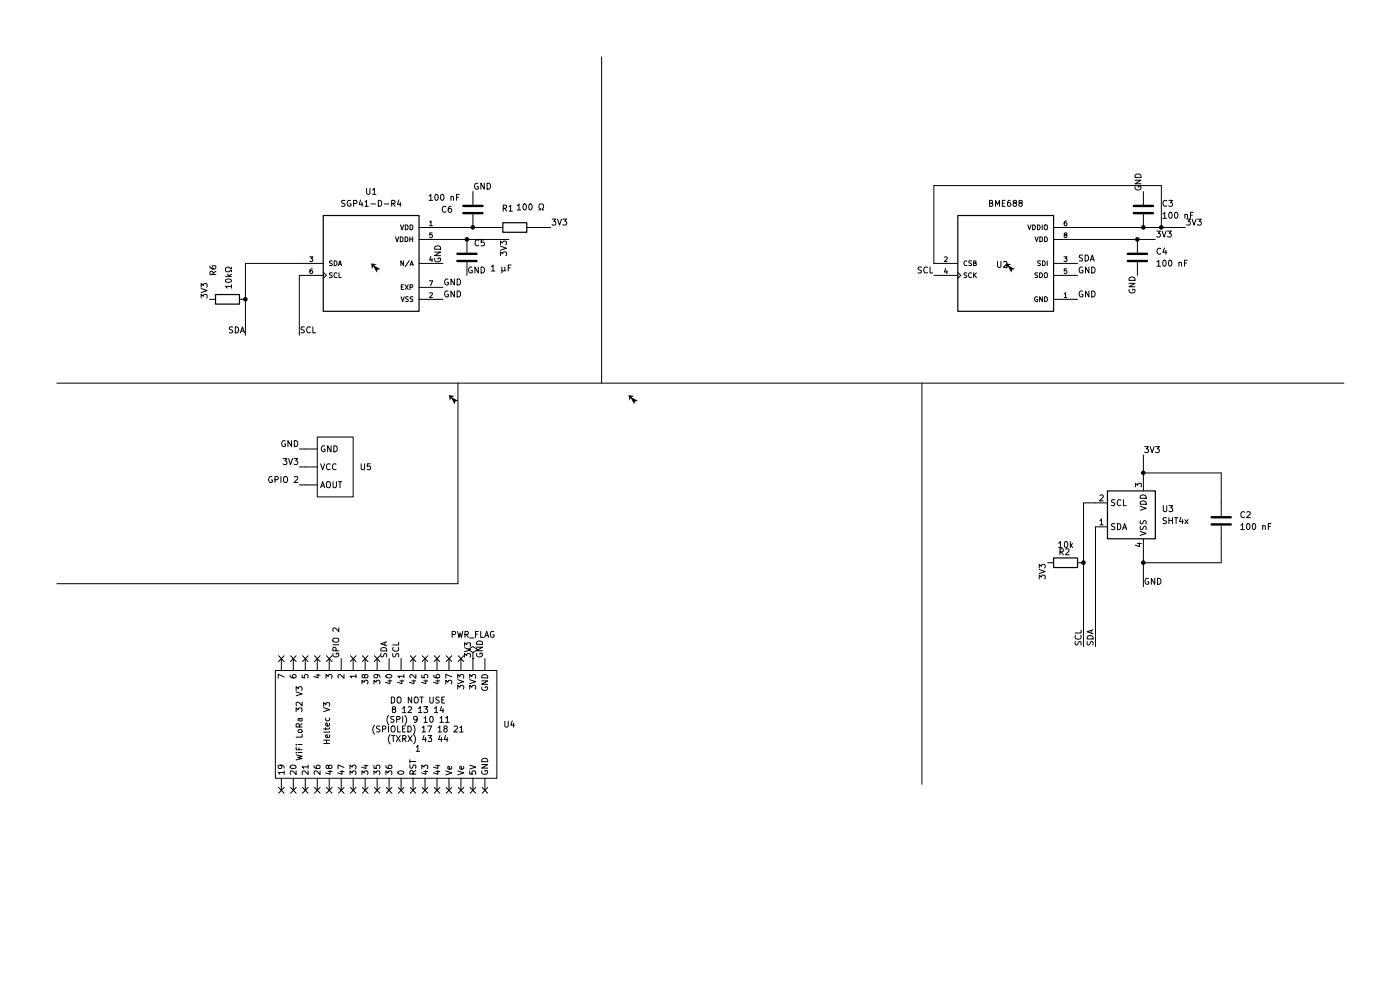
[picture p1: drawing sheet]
(kicad_sch
 (version 20260306)
 (generator "eeschema")
 (generator_version "10.0")
 (paper "A4")
 (title_block
  (title "CropSentry Wiring Diagram")
  (date "2026-09-03")
  (rev "V1"))
 (lib_symbols
  (symbol "BME688:BME688"
   (pin_names
    (offset 1.016)) (exclude_from_sim no) (in_bom yes) (on_board yes)
   (in_pos_files yes)
   (duplicate_pin_numbers_are_jumpers no)
   (property "Reference" "U" (at -10.16 10.668 0) (show_name no) (do_not_autoplace no) (effects (font (size 1.27 1.27)) (justify left bottom)))
   (property "Value" "BME688" (at -10.16 -12.7 0) (show_name no) (do_not_autoplace no) (effects (font (size 1.27 1.27)) (justify left bottom)))
   (property "Footprint" "BME688:IC_BME688" (at 0 0 0) (show_name no) (do_not_autoplace no) (hide yes) (effects (font (size 1.27 1.27)) (justify bottom)))
   (property "Datasheet" "" (at 0 0 0) (show_name no) (do_not_autoplace no) (hide yes) (effects (font (size 1.27 1.27))))
   (property "Description" "Gas sensor measuring relative humidity, barometric pressure, ambient temperature and gas (VOC)" (at 0 0 0) (show_name no) (do_not_autoplace no) (hide yes) (effects (font (size 1.27 1.27)) (justify bottom)))
   (property "MF" "Bosch Sensortec" (at 0 0 0) (show_name no) (do_not_autoplace no) (hide yes) (effects (font (size 1.27 1.27)) (justify bottom)))
   (property "MAXIMUM_PACKAGE_HEIGHT" "1.0 mm" (at 0 0 0) (show_name no) (do_not_autoplace no) (hide yes) (effects (font (size 1.27 1.27)) (justify bottom)))
   (property "Package" "None" (at 0 0 0) (show_name no) (do_not_autoplace no) (hide yes) (effects (font (size 1.27 1.27)) (justify bottom)))
   (property "Price" "None" (at 0 0 0) (show_name no) (do_not_autoplace no) (hide yes) (effects (font (size 1.27 1.27)) (justify bottom)))
   (property "Check_prices" "https://www.snapeda.com/parts/BME688/Bosch/view-part/?ref=eda" (at 0 0 0) (show_name no) (do_not_autoplace no) (hide yes) (effects (font (size 1.27 1.27)) (justify bottom)))
   (property "STANDARD" "Manufacturer recommendations" (at 0 0 0) (show_name no) (do_not_autoplace no) (hide yes) (effects (font (size 1.27 1.27)) (justify bottom)))
   (property "PARTREV" "1.0" (at 0 0 0) (show_name no) (do_not_autoplace no) (hide yes) (effects (font (size 1.27 1.27)) (justify bottom)))
   (property "SnapEDA_Link" "https://www.snapeda.com/parts/BME688/Bosch/view-part/?ref=snap" (at 0 0 0) (show_name no) (do_not_autoplace no) (hide yes) (effects (font (size 1.27 1.27)) (justify bottom)))
   (property "MP" "BME688" (at 0 0 0) (show_name no) (do_not_autoplace no) (hide yes) (effects (font (size 1.27 1.27)) (justify bottom)))
   (property "Availability" "In Stock" (at 0 0 0) (show_name no) (do_not_autoplace no) (hide yes) (effects (font (size 1.27 1.27)) (justify bottom)))
   (property "MANUFACTURER" "BOSCH" (at 0 0 0) (show_name no) (do_not_autoplace no) (hide yes) (effects (font (size 1.27 1.27)) (justify bottom)))
   (symbol "BME688_0_0"
    (rectangle (start -10.16 -10.16) (end 10.16 10.16) (stroke (width 0.254) (type default)) (fill (type background)))
    (pin power_in line (at 15.24 -7.62 180) (length 5.08) (name "GND" (effects (font (size 1.016 1.016)))) (number "1" (effects (font (size 1.016 1.016)))))
    (pin input line (at -15.24 0 0) (length 5.08) (name "CSB" (effects (font (size 1.016 1.016)))) (number "2" (effects (font (size 1.016 1.016)))))
    (pin bidirectional line (at 15.24 0 180) (length 5.08) (name "SDI" (effects (font (size 1.016 1.016)))) (number "3" (effects (font (size 1.016 1.016)))))
    (pin input clock (at -15.24 -2.54 0) (length 5.08) (name "SCK" (effects (font (size 1.016 1.016)))) (number "4" (effects (font (size 1.016 1.016)))))
    (pin bidirectional line (at 15.24 -2.54 180) (length 5.08) (name "SDO" (effects (font (size 1.016 1.016)))) (number "5" (effects (font (size 1.016 1.016)))))
    (pin power_in line (at 15.24 7.62 180) (length 5.08) (name "VDDIO" (effects (font (size 1.016 1.016)))) (number "6" (effects (font (size 1.016 1.016)))))
    (pin power_in line (at 15.24 -7.62 180) (length 5.08) (hide yes) (name "GND" (effects (font (size 1.016 1.016)))) (number "7" (effects (font (size 1.016 1.016)))))
    (pin power_in line (at 15.24 5.08 180) (length 5.08) (name "VDD" (effects (font (size 1.016 1.016)))) (number "8" (effects (font (size 1.016 1.016))))))
   (embedded_fonts no))
  (symbol "CropSentry_Library:Board" (exclude_from_sim no) (in_bom yes) (on_board yes)
   (in_pos_files yes)
   (duplicate_pin_numbers_are_jumpers no)
   (property "Reference" "U" (at -8.382 -7.62 90) (show_name no) (do_not_autoplace no) (effects (font (size 1.27 1.27))))
   (property "Value" "" (at 0 0 0) (show_name no) (do_not_autoplace no) (effects (font (size 1.27 1.27))))
   (property "Footprint" "" (at 0 0 0) (show_name no) (do_not_autoplace no) (hide yes) (effects (font (size 1.27 1.27))))
   (property "Datasheet" "" (at 0 0 0) (show_name no) (do_not_autoplace no) (hide yes) (effects (font (size 1.27 1.27))))
   (property "Description" "" (at 0 0 0) (show_name no) (do_not_autoplace no) (hide yes) (effects (font (size 1.27 1.27))))
   (symbol "Board_0_1"
    (rectangle (start -24.13 3.81) (end 22.86 -19.05) (stroke (width 0) (type default)) (fill (type none))))
   (symbol "Board_1_1"
    (text "WiFi LoRa 32 V3" (at -19.05 -7.366 900) (effects (font (size 1.27 1.27))))
    (text "Heltec V3" (at -13.208 -7.366 900) (effects (font (size 1.27 1.27))))
    (text "DO NOT USE\n8 12 13 14\n(SPI) 9 10 11\n(SPIOLED) 17 18 21\n(TXRX) 43 44\n1" (at 6.096 -7.62 0) (effects (font (size 1.27 1.27))))
    (pin passive line (at -22.86 6.35 270) (length 2.54) (name "7" (effects (font (size 1.27 1.27)))) (number "" (effects (font (size 1.27 1.27)))))
    (pin passive line (at -22.86 -21.59 90) (length 2.54) (name "19" (effects (font (size 1.27 1.27)))) (number "" (effects (font (size 1.27 1.27)))))
    (pin passive line (at -20.32 6.35 270) (length 2.54) (name "6" (effects (font (size 1.27 1.27)))) (number "" (effects (font (size 1.27 1.27)))))
    (pin passive line (at -20.32 -21.59 90) (length 2.54) (name "20" (effects (font (size 1.27 1.27)))) (number "" (effects (font (size 1.27 1.27)))))
    (pin passive line (at -17.78 6.35 270) (length 2.54) (name "5" (effects (font (size 1.27 1.27)))) (number "" (effects (font (size 1.27 1.27)))))
    (pin passive line (at -17.78 -21.59 90) (length 2.54) (name "21" (effects (font (size 1.27 1.27)))) (number "" (effects (font (size 1.27 1.27)))))
    (pin passive line (at -15.24 6.35 270) (length 2.54) (name "4" (effects (font (size 1.27 1.27)))) (number "" (effects (font (size 1.27 1.27)))))
    (pin passive line (at -15.24 -21.59 90) (length 2.54) (name "26" (effects (font (size 1.27 1.27)))) (number "" (effects (font (size 1.27 1.27)))))
    (pin passive line (at -12.7 6.35 270) (length 2.54) (name "3" (effects (font (size 1.27 1.27)))) (number "" (effects (font (size 1.27 1.27)))))
    (pin passive line (at -12.7 -21.59 90) (length 2.54) (name "48" (effects (font (size 1.27 1.27)))) (number "" (effects (font (size 1.27 1.27)))))
    (pin passive line (at -10.16 6.35 270) (length 2.54) (name "2" (effects (font (size 1.27 1.27)))) (number "" (effects (font (size 1.27 1.27)))))
    (pin passive line (at -10.16 -21.59 90) (length 2.54) (name "47" (effects (font (size 1.27 1.27)))) (number "" (effects (font (size 1.27 1.27)))))
    (pin passive line (at -7.62 6.35 270) (length 2.54) (name "1" (effects (font (size 1.27 1.27)))) (number "" (effects (font (size 1.27 1.27)))))
    (pin passive line (at -7.62 -21.59 90) (length 2.54) (name "33" (effects (font (size 1.27 1.27)))) (number "" (effects (font (size 1.27 1.27)))))
    (pin passive line (at -5.08 6.35 270) (length 2.54) (name "38" (effects (font (size 1.27 1.27)))) (number "" (effects (font (size 1.27 1.27)))))
    (pin passive line (at -5.08 -21.59 90) (length 2.54) (name "34" (effects (font (size 1.27 1.27)))) (number "" (effects (font (size 1.27 1.27)))))
    (pin passive line (at -2.54 6.35 270) (length 2.54) (name "39" (effects (font (size 1.27 1.27)))) (number "" (effects (font (size 1.27 1.27)))))
    (pin passive line (at -2.54 -21.59 90) (length 2.54) (name "35" (effects (font (size 1.27 1.27)))) (number "" (effects (font (size 1.27 1.27)))))
    (pin passive line (at 0 6.35 270) (length 2.54) (name "40" (effects (font (size 1.27 1.27)))) (number "" (effects (font (size 1.27 1.27)))))
    (pin passive line (at 0 -21.59 90) (length 2.54) (name "36" (effects (font (size 1.27 1.27)))) (number "" (effects (font (size 1.27 1.27)))))
    (pin passive line (at 2.54 6.35 270) (length 2.54) (name "41" (effects (font (size 1.27 1.27)))) (number "" (effects (font (size 1.27 1.27)))))
    (pin passive line (at 2.54 -21.59 90) (length 2.54) (name "0" (effects (font (size 1.27 1.27)))) (number "" (effects (font (size 1.27 1.27)))))
    (pin passive line (at 5.08 6.35 270) (length 2.54) (name "42" (effects (font (size 1.27 1.27)))) (number "" (effects (font (size 1.27 1.27)))))
    (pin passive line (at 5.08 -21.59 90) (length 2.54) (name "RST" (effects (font (size 1.27 1.27)))) (number "" (effects (font (size 1.27 1.27)))))
    (pin passive line (at 7.62 6.35 270) (length 2.54) (name "45" (effects (font (size 1.27 1.27)))) (number "" (effects (font (size 1.27 1.27)))))
    (pin passive line (at 7.62 -21.59 90) (length 2.54) (name "43" (effects (font (size 1.27 1.27)))) (number "" (effects (font (size 1.27 1.27)))))
    (pin passive line (at 10.16 6.35 270) (length 2.54) (name "46" (effects (font (size 1.27 1.27)))) (number "" (effects (font (size 1.27 1.27)))))
    (pin passive line (at 10.16 -21.59 90) (length 2.54) (name "44" (effects (font (size 1.27 1.27)))) (number "" (effects (font (size 1.27 1.27)))))
    (pin passive line (at 12.7 6.35 270) (length 2.54) (name "37" (effects (font (size 1.27 1.27)))) (number "" (effects (font (size 1.27 1.27)))))
    (pin passive line (at 12.7 -21.59 90) (length 2.54) (name "Ve" (effects (font (size 1.27 1.27)))) (number "" (effects (font (size 1.27 1.27)))))
    (pin passive line (at 15.24 6.35 270) (length 2.54) (name "3V3" (effects (font (size 1.27 1.27)))) (number "" (effects (font (size 1.27 1.27)))))
    (pin passive line (at 15.24 -21.59 90) (length 2.54) (name "Ve" (effects (font (size 1.27 1.27)))) (number "" (effects (font (size 1.27 1.27)))))
    (pin passive line (at 17.78 6.35 270) (length 2.54) (name "3V3" (effects (font (size 1.27 1.27)))) (number "" (effects (font (size 1.27 1.27)))))
    (pin passive line (at 17.78 -21.59 90) (length 2.54) (name "5V" (effects (font (size 1.27 1.27)))) (number "" (effects (font (size 1.27 1.27)))))
    (pin input line (at 20.32 6.35 270) (length 2.54) (name "GND" (effects (font (size 1.27 1.27)))) (number "" (effects (font (size 1.27 1.27)))))
    (pin input line (at 20.32 -21.59 90) (length 2.54) (name "GND" (effects (font (size 1.27 1.27)))) (number "" (effects (font (size 1.27 1.27))))))
   (embedded_fonts no))
  (symbol "CropSentry_Library:Plant_Water_Sensor" (exclude_from_sim no) (in_bom yes) (on_board yes)
   (in_pos_files yes)
   (duplicate_pin_numbers_are_jumpers no)
   (property "Reference" "U5" (at 1.2699 5.08 90) (show_name no) (do_not_autoplace no) (effects (font (size 1.27 1.27)) (justify left)))
   (property "Value" "" (at 0 0 0) (show_name no) (do_not_autoplace no) (effects (font (size 1.27 1.27))))
   (property "Footprint" "" (at 0 0 0) (show_name no) (do_not_autoplace no) (hide yes) (effects (font (size 1.27 1.27))))
   (property "Datasheet" "" (at 0 0 0) (show_name no) (do_not_autoplace no) (hide yes) (effects (font (size 1.27 1.27))))
   (property "Description" "" (at 0 0 0) (show_name no) (do_not_autoplace no) (hide yes) (effects (font (size 1.27 1.27))))
   (symbol "Plant_Water_Sensor_0_1"
    (rectangle (start -5.08 3.81) (end 7.62 -3.81) (stroke (width 0) (type default)) (fill (type none))))
   (symbol "Plant_Water_Sensor_1_1"
    (pin passive line (at -2.54 -6.35 90) (length 2.54) (name "GND" (effects (font (size 1.27 1.27)))) (number "" (effects (font (size 1.27 1.27)))))
    (pin power_in line (at 1.27 -6.35 90) (length 2.54) (name "VCC" (effects (font (size 1.27 1.27)))) (number "" (effects (font (size 1.27 1.27)))))
    (pin output line (at 5.08 -6.35 90) (length 2.54) (name "AOUT" (effects (font (size 1.27 1.27)))) (number "" (effects (font (size 1.27 1.27))))))
   (embedded_fonts no))
  (symbol "Device:C"
   (pin_numbers (hide yes))
   (pin_names
    (offset 0.254)) (exclude_from_sim no) (in_bom yes) (on_board yes)
   (in_pos_files yes)
   (duplicate_pin_numbers_are_jumpers no)
   (property "Reference" "C" (at 0.635 2.54 0) (show_name no) (do_not_autoplace no) (effects (font (size 1.27 1.27)) (justify left)))
   (property "Value" "C" (at 0.635 -2.54 0) (show_name no) (do_not_autoplace no) (effects (font (size 1.27 1.27)) (justify left)))
   (property "Footprint" "" (at 0.9652 -3.81 0) (show_name no) (do_not_autoplace no) (hide yes) (effects (font (size 1.27 1.27))))
   (property "Datasheet" "" (at 0 0 0) (show_name no) (do_not_autoplace no) (hide yes) (effects (font (size 1.27 1.27))))
   (property "Description" "Unpolarized capacitor" (at 0 0 0) (show_name no) (do_not_autoplace no) (hide yes) (effects (font (size 1.27 1.27))))
   (symbol "C_0_1"
    (polyline (pts (xy -2.032 0.762) (xy 2.032 0.762)) (stroke (width 0.508) (type default)) (fill (type none)))
    (polyline (pts (xy -2.032 -0.762) (xy 2.032 -0.762)) (stroke (width 0.508) (type default)) (fill (type none))))
   (symbol "C_1_1"
    (pin passive line (at 0 3.81 270) (length 2.794) (name "" (effects (font (size 1.27 1.27)))) (number "1" (effects (font (size 1.27 1.27)))))
    (pin passive line (at 0 -3.81 90) (length 2.794) (name "" (effects (font (size 1.27 1.27)))) (number "2" (effects (font (size 1.27 1.27))))))
   (embedded_fonts no))
  (symbol "Device:R"
   (pin_numbers (hide yes))
   (pin_names
    (offset 0)) (exclude_from_sim no) (in_bom yes) (on_board yes)
   (in_pos_files yes)
   (duplicate_pin_numbers_are_jumpers no)
   (property "Reference" "R" (at 2.032 0 90) (show_name no) (do_not_autoplace no) (effects (font (size 1.27 1.27))))
   (property "Value" "R" (at 0 0 90) (show_name no) (do_not_autoplace no) (effects (font (size 1.27 1.27))))
   (property "Footprint" "" (at -1.778 0 90) (show_name no) (do_not_autoplace no) (hide yes) (effects (font (size 1.27 1.27))))
   (property "Datasheet" "" (at 0 0 0) (show_name no) (do_not_autoplace no) (hide yes) (effects (font (size 1.27 1.27))))
   (property "Description" "Resistor" (at 0 0 0) (show_name no) (do_not_autoplace no) (hide yes) (effects (font (size 1.27 1.27))))
   (symbol "R_0_1"
    (rectangle (start -1.016 -2.54) (end 1.016 2.54) (stroke (width 0.254) (type default)) (fill (type none))))
   (symbol "R_1_1"
    (pin passive line (at 0 3.81 270) (length 1.27) (name "" (effects (font (size 1.27 1.27)))) (number "1" (effects (font (size 1.27 1.27)))))
    (pin passive line (at 0 -3.81 90) (length 1.27) (name "" (effects (font (size 1.27 1.27)))) (number "2" (effects (font (size 1.27 1.27))))))
   (embedded_fonts no))
  (symbol "SGP41-D-R4:SGP41-D-R4"
   (pin_names
    (offset 1.016)) (exclude_from_sim no) (in_bom yes) (on_board yes)
   (in_pos_files yes)
   (duplicate_pin_numbers_are_jumpers no)
   (property "Reference" "U" (at -10.16 10.922 0) (show_name no) (do_not_autoplace no) (effects (font (size 1.27 1.27)) (justify left bottom)))
   (property "Value" "SGP41-D-R4" (at -10.16 -10.922 0) (show_name no) (do_not_autoplace no) (effects (font (size 1.27 1.27)) (justify left top)))
   (property "Footprint" "SGP41-D-R4:XDCR_SGP41-D-R4" (at 0 0 0) (show_name no) (do_not_autoplace no) (hide yes) (effects (font (size 1.27 1.27)) (justify bottom)))
   (property "Datasheet" "" (at 0 0 0) (show_name no) (do_not_autoplace no) (hide yes) (effects (font (size 1.27 1.27))))
   (property "Description" "Air Quality Sensor VOC and NOx Gas Sensor 3.3V 6-Pin DFN EP" (at 0 0 0) (show_name no) (do_not_autoplace no) (hide yes) (effects (font (size 1.27 1.27)) (justify bottom)))
   (property "MF" "Sensirion" (at 0 0 0) (show_name no) (do_not_autoplace no) (hide yes) (effects (font (size 1.27 1.27)) (justify bottom)))
   (property "MAXIMUM_PACKAGE_HEIGHT" "0.95 mm" (at 0 0 0) (show_name no) (do_not_autoplace no) (hide yes) (effects (font (size 1.27 1.27)) (justify bottom)))
   (property "Package" "None" (at 0 0 0) (show_name no) (do_not_autoplace no) (hide yes) (effects (font (size 1.27 1.27)) (justify bottom)))
   (property "Price" "None" (at 0 0 0) (show_name no) (do_not_autoplace no) (hide yes) (effects (font (size 1.27 1.27)) (justify bottom)))
   (property "Check_prices" "https://www.snapeda.com/parts/SGP41-D-R4/Sensirion/view-part/?ref=eda" (at 0 0 0) (show_name no) (do_not_autoplace no) (hide yes) (effects (font (size 1.27 1.27)) (justify bottom)))
   (property "STANDARD" "Manufacturer Recommendations" (at 0 0 0) (show_name no) (do_not_autoplace no) (hide yes) (effects (font (size 1.27 1.27)) (justify bottom)))
   (property "PARTREV" "1.0" (at 0 0 0) (show_name no) (do_not_autoplace no) (hide yes) (effects (font (size 1.27 1.27)) (justify bottom)))
   (property "SnapEDA_Link" "https://www.snapeda.com/parts/SGP41-D-R4/Sensirion/view-part/?ref=snap" (at 0 0 0) (show_name no) (do_not_autoplace no) (hide yes) (effects (font (size 1.27 1.27)) (justify bottom)))
   (property "MP" "SGP41-D-R4" (at 0 0 0) (show_name no) (do_not_autoplace no) (hide yes) (effects (font (size 1.27 1.27)) (justify bottom)))
   (property "Availability" "In Stock" (at 0 0 0) (show_name no) (do_not_autoplace no) (hide yes) (effects (font (size 1.27 1.27)) (justify bottom)))
   (property "MANUFACTURER" "Sensirion" (at 0 0 0) (show_name no) (do_not_autoplace no) (hide yes) (effects (font (size 1.27 1.27)) (justify bottom)))
   (symbol "SGP41-D-R4_0_0"
    (rectangle (start -10.16 -10.16) (end 10.16 10.16) (stroke (width 0.254) (type default)) (fill (type background)))
    (pin power_in line (at 15.24 7.62 180) (length 5.08) (name "VDD" (effects (font (size 1.016 1.016)))) (number "1" (effects (font (size 1.016 1.016)))))
    (pin power_in line (at 15.24 -7.62 180) (length 5.08) (name "VSS" (effects (font (size 1.016 1.016)))) (number "2" (effects (font (size 1.016 1.016)))))
    (pin bidirectional line (at -15.24 0 0) (length 5.08) (name "SDA" (effects (font (size 1.016 1.016)))) (number "3" (effects (font (size 1.016 1.016)))))
    (pin passive line (at 15.24 0 180) (length 5.08) (name "N/A" (effects (font (size 1.016 1.016)))) (number "4" (effects (font (size 1.016 1.016)))))
    (pin power_in line (at 15.24 5.08 180) (length 5.08) (name "VDDH" (effects (font (size 1.016 1.016)))) (number "5" (effects (font (size 1.016 1.016)))))
    (pin bidirectional clock (at -15.24 -2.54 0) (length 5.08) (name "SCL" (effects (font (size 1.016 1.016)))) (number "6" (effects (font (size 1.016 1.016)))))
    (pin power_in line (at 15.24 -5.08 180) (length 5.08) (name "EXP" (effects (font (size 1.016 1.016)))) (number "7" (effects (font (size 1.016 1.016))))))
   (embedded_fonts no))
  (symbol "Sensor_Humidity:SHT4x" (exclude_from_sim no) (in_bom yes) (on_board yes)
   (in_pos_files yes)
   (duplicate_pin_numbers_are_jumpers no)
   (property "Reference" "U" (at 0 8.89 0) (show_name no) (do_not_autoplace no) (effects (font (size 1.27 1.27)) (justify right)))
   (property "Value" "SHT4x" (at 0 6.35 0) (show_name no) (do_not_autoplace no) (effects (font (size 1.27 1.27)) (justify right)))
   (property "Footprint" "Sensor_Humidity:Sensirion_DFN-4_1.5x1.5mm_P0.8mm_SHT4x_NoCentralPad" (at 3.81 -6.35 0) (show_name no) (do_not_autoplace no) (hide yes) (effects (font (size 1.27 1.27)) (justify left)))
   (property "Datasheet" "https://sensirion.com/media/documents/33FD6951/624C4357/Datasheet_SHT4x.pdf" (at 3.81 -8.89 0) (show_name no) (do_not_autoplace no) (hide yes) (effects (font (size 1.27 1.27)) (justify left)))
   (property "Description" "Digital Humidity and Temperature Sensor, ±1%RH, ±0.1°C, I2C, 1.08-3.6V, 16bit, DFN-4" (at 0 0 0) (show_name no) (do_not_autoplace no) (hide yes) (effects (font (size 1.27 1.27))))
   (symbol "SHT4x_1_1"
    (rectangle (start -5.08 5.08) (end 5.08 -5.08) (stroke (width 0.254) (type default)) (fill (type background)))
    (pin bidirectional line (at -7.62 -2.54 0) (length 2.54) (name "SDA" (effects (font (size 1.27 1.27)))) (number "1" (effects (font (size 1.27 1.27)))))
    (pin input line (at -7.62 2.54 0) (length 2.54) (name "SCL" (effects (font (size 1.27 1.27)))) (number "2" (effects (font (size 1.27 1.27)))))
    (pin power_in line (at 2.54 7.62 270) (length 2.54) (name "VDD" (effects (font (size 1.27 1.27)))) (number "3" (effects (font (size 1.27 1.27)))))
    (pin power_in line (at 2.54 -7.62 90) (length 2.54) (name "VSS" (effects (font (size 1.27 1.27)))) (number "4" (effects (font (size 1.27 1.27))))))
   (embedded_fonts no))
  (symbol "power:PWR_FLAG"
   (power global)
   (pin_numbers (hide yes))
   (pin_names
    (offset 0) (hide yes)) (exclude_from_sim no) (in_bom yes) (on_board yes)
   (in_pos_files yes)
   (duplicate_pin_numbers_are_jumpers no)
   (property "Reference" "#FLG" (at 0 1.905 0) (show_name no) (do_not_autoplace no) (hide yes) (effects (font (size 1.27 1.27))))
   (property "Value" "PWR_FLAG" (at 0 3.81 0) (show_name no) (do_not_autoplace no) (effects (font (size 1.27 1.27))))
   (property "Footprint" "" (at 0 0 0) (show_name no) (do_not_autoplace no) (hide yes) (effects (font (size 1.27 1.27))))
   (property "Datasheet" "" (at 0 0 0) (show_name no) (do_not_autoplace no) (hide yes) (effects (font (size 1.27 1.27))))
   (property "Description" "Special symbol for telling ERC where power comes from" (at 0 0 0) (show_name no) (do_not_autoplace no) (hide yes) (effects (font (size 1.27 1.27))))
   (symbol "PWR_FLAG_0_0"
    (pin power_out line (at 0 0 90) (length 0) (name "" (effects (font (size 1.27 1.27)))) (number "1" (effects (font (size 1.27 1.27))))))
   (symbol "PWR_FLAG_0_1"
    (polyline (pts (xy 0 0) (xy 0 1.27) (xy -1.016 1.905) (xy 0 2.54) (xy 1.016 1.905) (xy 0 1.27)) (stroke (width 0) (type default)) (fill (type none))))
   (embedded_fonts no)))
 (junction
  (at 241.3 50.8)
  (diameter 0)
  (color 0 0 0 0))
 (junction
  (at 52.07 63.5)
  (diameter 0)
  (color 0 0 0 0))
 (junction
  (at 242.57 100.33)
  (diameter 0)
  (color 0 0 0 0))
 (junction
  (at 229.87 119.38)
  (diameter 0)
  (color 0 0 0 0))
 (junction
  (at 242.57 48.26)
  (diameter 0)
  (color 0 0 0 0))
 (junction
  (at 99.06 50.8)
  (diameter 0)
  (color 0 0 0 0))
 (junction
  (at 100.33 48.26)
  (diameter 0)
  (color 0 0 0 0))
 (junction
  (at 242.57 119.38)
  (diameter 0)
  (color 0 0 0 0))
 (junction
  (at 246.38 48.26)
  (diameter 0)
  (color 0 0 0 0))
 (no_connect
  (at 64.77 139.7))
 (no_connect
  (at 62.23 139.7))
 (no_connect
  (at 90.17 167.64))
 (no_connect
  (at 97.79 167.64))
 (no_connect
  (at 90.17 139.7))
 (no_connect
  (at 77.47 167.64))
 (no_connect
  (at 69.85 167.64))
 (no_connect
  (at 74.93 139.7))
 (no_connect
  (at 62.23 167.64))
 (no_connect
  (at 59.69 139.7))
 (no_connect
  (at 92.71 139.7))
 (no_connect
  (at 100.33 167.64))
 (no_connect
  (at 92.71 167.64))
 (no_connect
  (at 85.09 167.64))
 (no_connect
  (at 80.01 139.7))
 (no_connect
  (at 82.55 139.7))
 (no_connect
  (at 82.55 167.64))
 (no_connect
  (at 95.25 139.7))
 (no_connect
  (at 77.47 139.7))
 (no_connect
  (at 97.79 139.7))
 (no_connect
  (at 69.85 139.7))
 (no_connect
  (at 95.25 167.64))
 (no_connect
  (at 64.77 167.64))
 (no_connect
  (at 67.31 139.7))
 (no_connect
  (at 59.69 167.64))
 (no_connect
  (at 67.31 167.64))
 (no_connect
  (at 72.39 167.64))
 (no_connect
  (at 80.01 167.64))
 (no_connect
  (at 74.93 167.64))
 (no_connect
  (at 87.63 167.64))
 (no_connect
  (at 102.87 167.64))
 (wire
  (pts (xy 93.98 50.8) (xy 99.06 50.8))
  (stroke (width 0) (type default)))
 (polyline
  (pts (xy 12.065 123.825) (xy 97.155 123.825))
  (stroke (width 0) (type default)))
 (wire
  (pts (xy 63.5 58.42) (xy 63.5 71.12))
  (stroke (width 0) (type default)))
 (polyline
  (pts (xy 97.155 81.28) (xy 97.155 123.825))
  (stroke (width 0) (type default)))
 (wire
  (pts (xy 198.12 39.37) (xy 246.38 39.37))
  (stroke (width 0) (type default)))
 (wire
  (pts (xy 93.98 48.26) (xy 100.33 48.26))
  (stroke (width 0) (type default)))
 (wire
  (pts (xy 63.5 55.88) (xy 52.07 55.88))
  (stroke (width 0) (type default)))
 (wire
  (pts (xy 242.57 119.38) (xy 242.57 124.46))
  (stroke (width 0) (type default)))
 (wire
  (pts (xy 259.08 119.38) (xy 242.57 119.38))
  (stroke (width 0) (type default)))
 (wire
  (pts (xy 229.87 119.38) (xy 229.87 137.16))
  (stroke (width 0) (type default)))
 (wire
  (pts (xy 242.57 100.33) (xy 242.57 101.6))
  (stroke (width 0) (type default)))
 (wire
  (pts (xy 259.08 100.33) (xy 259.08 106.68))
  (stroke (width 0) (type default)))
 (wire
  (pts (xy 228.6 48.26) (xy 246.38 48.26))
  (stroke (width 0) (type default)))
 (wire
  (pts (xy 229.87 106.68) (xy 229.87 119.38))
  (stroke (width 0) (type default)))
 (wire
  (pts (xy 246.38 39.37) (xy 246.38 48.26))
  (stroke (width 0) (type default)))
 (wire
  (pts (xy 52.07 55.88) (xy 52.07 63.5))
  (stroke (width 0) (type default)))
 (polyline
  (pts (xy 195.58 81.28) (xy 195.58 166.37))
  (stroke (width 0) (type default)))
 (wire
  (pts (xy 259.08 114.3) (xy 259.08 119.38))
  (stroke (width 0) (type default)))
 (wire
  (pts (xy 242.57 96.52) (xy 242.57 100.33))
  (stroke (width 0) (type default)))
 (wire
  (pts (xy 63.5 95.25) (xy 64.77 95.25))
  (stroke (width 0) (type default)))
 (polyline
  (pts (xy 12.065 81.28) (xy 285.115 81.28))
  (stroke (width 0) (type default)))
 (wire
  (pts (xy 63.5 102.87) (xy 64.77 102.87))
  (stroke (width 0) (type default)))
 (wire
  (pts (xy 242.57 116.84) (xy 242.57 119.38))
  (stroke (width 0) (type default)))
 (wire
  (pts (xy 100.33 48.26) (xy 105.41 48.26))
  (stroke (width 0) (type default)))
 (wire
  (pts (xy 251.46 48.26) (xy 246.38 48.26))
  (stroke (width 0) (type default)))
 (wire
  (pts (xy 52.07 63.5) (xy 52.07 71.12))
  (stroke (width 0) (type default)))
 (wire
  (pts (xy 242.57 100.33) (xy 259.08 100.33))
  (stroke (width 0) (type default)))
 (wire
  (pts (xy 229.87 106.68) (xy 232.41 106.68))
  (stroke (width 0) (type default)))
 (wire
  (pts (xy 63.5 99.06) (xy 64.77 99.06))
  (stroke (width 0) (type default)))
 (wire
  (pts (xy 245.11 50.8) (xy 241.3 50.8))
  (stroke (width 0) (type default)))
 (wire
  (pts (xy 198.12 55.88) (xy 198.12 39.37))
  (stroke (width 0) (type default)))
 (wire
  (pts (xy 232.41 111.76) (xy 232.41 137.16))
  (stroke (width 0) (type default)))
 (wire
  (pts (xy 113.03 48.26) (xy 116.84 48.26))
  (stroke (width 0) (type default)))
 (wire
  (pts (xy 99.06 50.8) (xy 107.95 50.8))
  (stroke (width 0) (type default)))
 (wire
  (pts (xy 241.3 50.8) (xy 228.6 50.8))
  (stroke (width 0) (type default)))
 (polyline
  (pts (xy 127.635 12.065) (xy 127.635 81.28))
  (stroke (width 0) (type default)))
 (label "3V3"
  (at 251.46 48.26 0)
  (effects (font (size 1.27 1.27)) (justify left bottom)))
 (label "SCL"
  (at 87.63 139.7 90)
  (effects (font (size 1.27 1.27)) (justify left bottom)))
 (label "GPIO 2"
  (at 72.39 139.7 90)
  (effects (font (size 1.27 1.27)) (justify left bottom)))
 (label "GND"
  (at 242.57 40.64 90)
  (effects (font (size 1.27 1.27)) (justify left bottom)))
 (label "3V3"
  (at 245.11 50.8 0)
  (effects (font (size 1.27 1.27)) (justify left bottom)))
 (label "3V3"
  (at 222.25 119.38 270)
  (effects (font (size 1.27 1.27)) (justify right bottom)))
 (label "GND"
  (at 241.3 58.42 270)
  (effects (font (size 1.27 1.27)) (justify right bottom)))
 (label "GND"
  (at 228.6 63.5 0)
  (effects (font (size 1.27 1.27)) (justify left bottom)))
 (label "3V3"
  (at 116.84 48.26 0)
  (effects (font (size 1.27 1.27)) (justify left bottom)))
 (label "GND"
  (at 93.98 63.5 0)
  (effects (font (size 1.27 1.27)) (justify left bottom)))
 (label "GND"
  (at 63.5 95.25 180)
  (effects (font (size 1.27 1.27)) (justify right bottom)))
 (label "SDA"
  (at 232.41 137.16 90)
  (effects (font (size 1.27 1.27)) (justify left bottom)))
 (label "GND"
  (at 102.87 139.7 90)
  (effects (font (size 1.27 1.27)) (justify left bottom)))
 (label "SCL"
  (at 198.12 58.42 180)
  (effects (font (size 1.27 1.27)) (justify right bottom)))
 (label "GND"
  (at 93.98 55.88 90)
  (effects (font (size 1.27 1.27)) (justify left bottom)))
 (label "SDA"
  (at 85.09 139.7 90)
  (effects (font (size 1.27 1.27)) (justify left bottom)))
 (label "SCL"
  (at 229.87 137.16 90)
  (effects (font (size 1.27 1.27)) (justify left bottom)))
 (label "SDA"
  (at 228.6 55.88 0)
  (effects (font (size 1.27 1.27)) (justify left bottom)))
 (label "3V3"
  (at 107.95 50.8 270)
  (effects (font (size 1.27 1.27)) (justify right bottom)))
 (label "3V3"
  (at 44.45 63.5 90)
  (effects (font (size 1.27 1.27)) (justify left bottom)))
 (label "3V3"
  (at 63.5 99.06 180)
  (effects (font (size 1.27 1.27)) (justify right bottom)))
 (label "SCL"
  (at 63.5 71.12 0)
  (effects (font (size 1.27 1.27)) (justify left bottom)))
 (label "SDA"
  (at 52.07 71.12 180)
  (effects (font (size 1.27 1.27)) (justify right bottom)))
 (label "GND"
  (at 228.6 58.42 0)
  (effects (font (size 1.27 1.27)) (justify left bottom)))
 (label "GND"
  (at 242.57 124.46 0)
  (effects (font (size 1.27 1.27)) (justify left bottom)))
 (label "3V3"
  (at 100.33 139.7 90)
  (effects (font (size 1.27 1.27)) (justify left bottom)))
 (label "3V3"
  (at 242.57 96.52 0)
  (effects (font (size 1.27 1.27)) (justify left bottom)))
 (label "GND"
  (at 99.06 58.42 0)
  (effects (font (size 1.27 1.27)) (justify left bottom)))
 (label "GPIO 2"
  (at 63.5 102.87 180)
  (effects (font (size 1.27 1.27)) (justify right bottom)))
 (label "GND"
  (at 100.33 40.64 0)
  (effects (font (size 1.27 1.27)) (justify left bottom)))
 (label "GND"
  (at 93.98 60.96 0)
  (effects (font (size 1.27 1.27)) (justify left bottom)))
 (symbol
  (lib_id "Device:C")
  (at 100.33 44.45 180)
  (unit 1)
  (body_style 1)
  (exclude_from_sim no)
  (in_bom yes)
  (on_board yes)
  (in_pos_files yes)
  (dnp no)
  (property "Reference" "C6" (at 93.472 44.45 0) (show_name no) (do_not_autoplace no) (effects (font (size 1.27 1.27)) (justify right)))
  (property "Value" "100 nF" (at 90.678 41.91 0) (show_name no) (do_not_autoplace no) (effects (font (size 1.27 1.27)) (justify right)))
  (property "Footprint" "" (at 99.3648 40.64 0) (hide yes) (show_name no) (do_not_autoplace no) (effects (font (size 1.27 1.27))))
  (property "Datasheet" "" (at 100.33 44.45 0) (hide yes) (show_name no) (do_not_autoplace no) (effects (font (size 1.27 1.27))))
  (property "Description" "Unpolarized capacitor" (at 100.33 44.45 0) (hide yes) (show_name no) (do_not_autoplace no) (effects (font (size 1.27 1.27))))
  (pin "1")
  (pin "2"))
 (symbol
  (lib_id "BME688:BME688")
  (at 213.36 55.88 0)
  (unit 1)
  (body_style 1)
  (exclude_from_sim no)
  (in_bom yes)
  (on_board yes)
  (in_pos_files yes)
  (dnp no)
  (property "Reference" "U2" (at 212.598 56.134 0) (show_name no) (do_not_autoplace no) (effects (font (size 1.27 1.27))))
  (property "Value" "BME688" (at 213.36 43.18 0) (show_name no) (do_not_autoplace no) (effects (font (size 1.27 1.27))))
  (property "Footprint" "BME688:IC_BME688" (at 213.36 55.88 0) (hide yes) (show_name no) (do_not_autoplace no) (effects (font (size 1.27 1.27)) (justify bottom)))
  (property "Datasheet" "" (at 213.36 55.88 0) (hide yes) (show_name no) (do_not_autoplace no) (effects (font (size 1.27 1.27))))
  (property "Description" "Gas sensor measuring relative humidity, barometric pressure, ambient temperature and gas (VOC)" (at 213.36 55.88 0) (hide yes) (show_name no) (do_not_autoplace no) (effects (font (size 1.27 1.27)) (justify bottom)))
  (property "MF" "Bosch Sensortec" (at 213.36 55.88 0) (hide yes) (show_name no) (do_not_autoplace no) (effects (font (size 1.27 1.27)) (justify bottom)))
  (property "MAXIMUM_PACKAGE_HEIGHT" "1.0 mm" (at 213.36 55.88 0) (hide yes) (show_name no) (do_not_autoplace no) (effects (font (size 1.27 1.27)) (justify bottom)))
  (property "Package" "None" (at 213.36 55.88 0) (hide yes) (show_name no) (do_not_autoplace no) (effects (font (size 1.27 1.27)) (justify bottom)))
  (property "Price" "None" (at 213.36 55.88 0) (hide yes) (show_name no) (do_not_autoplace no) (effects (font (size 1.27 1.27)) (justify bottom)))
  (property "Check_prices" "https://www.snapeda.com/parts/BME688/Bosch/view-part/?ref=eda" (at 213.36 55.88 0) (hide yes) (show_name no) (do_not_autoplace no) (effects (font (size 1.27 1.27)) (justify bottom)))
  (property "STANDARD" "Manufacturer recommendations" (at 213.36 55.88 0) (hide yes) (show_name no) (do_not_autoplace no) (effects (font (size 1.27 1.27)) (justify bottom)))
  (property "PARTREV" "1.0" (at 213.36 55.88 0) (hide yes) (show_name no) (do_not_autoplace no) (effects (font (size 1.27 1.27)) (justify bottom)))
  (property "SnapEDA_Link" "https://www.snapeda.com/parts/BME688/Bosch/view-part/?ref=snap" (at 213.36 55.88 0) (hide yes) (show_name no) (do_not_autoplace no) (effects (font (size 1.27 1.27)) (justify bottom)))
  (property "MP" "BME688" (at 213.36 55.88 0) (hide yes) (show_name no) (do_not_autoplace no) (effects (font (size 1.27 1.27)) (justify bottom)))
  (property "Availability" "In Stock" (at 213.36 55.88 0) (hide yes) (show_name no) (do_not_autoplace no) (effects (font (size 1.27 1.27)) (justify bottom)))
  (property "MANUFACTURER" "BOSCH" (at 213.36 55.88 0) (hide yes) (show_name no) (do_not_autoplace no) (effects (font (size 1.27 1.27)) (justify bottom)))
  (pin "4")
  (pin "2")
  (pin "1")
  (pin "3")
  (pin "6")
  (pin "7")
  (pin "8")
  (pin "5"))
 (symbol
  (lib_id "Device:C")
  (at 242.57 44.45 180)
  (unit 1)
  (body_style 1)
  (exclude_from_sim no)
  (in_bom yes)
  (on_board yes)
  (in_pos_files yes)
  (dnp no)
  (fields_autoplaced yes)
  (property "Reference" "C3" (at 246.38 43.1799 0) (show_name no) (do_not_autoplace no) (effects (font (size 1.27 1.27)) (justify right)))
  (property "Value" "100 nF" (at 246.38 45.7199 0) (show_name no) (do_not_autoplace no) (effects (font (size 1.27 1.27)) (justify right)))
  (property "Footprint" "" (at 241.6048 40.64 0) (hide yes) (show_name no) (do_not_autoplace no) (effects (font (size 1.27 1.27))))
  (property "Datasheet" "" (at 242.57 44.45 0) (hide yes) (show_name no) (do_not_autoplace no) (effects (font (size 1.27 1.27))))
  (property "Description" "Unpolarized capacitor" (at 242.57 44.45 0) (hide yes) (show_name no) (do_not_autoplace no) (effects (font (size 1.27 1.27))))
  (pin "1")
  (pin "2"))
 (symbol
  (lib_id "Sensor_Humidity:SHT4x")
  (at 240.03 109.22 0)
  (unit 1)
  (body_style 1)
  (exclude_from_sim no)
  (in_bom yes)
  (on_board yes)
  (in_pos_files yes)
  (dnp no)
  (fields_autoplaced yes)
  (property "Reference" "U3" (at 246.38 107.9499 0) (show_name no) (do_not_autoplace no) (effects (font (size 1.27 1.27)) (justify left)))
  (property "Value" "SHT4x" (at 246.38 110.4899 0) (show_name no) (do_not_autoplace no) (effects (font (size 1.27 1.27)) (justify left)))
  (property "Footprint" "Sensor_Humidity:Sensirion_DFN-4_1.5x1.5mm_P0.8mm_SHT4x_NoCentralPad" (at 243.84 115.57 0) (hide yes) (show_name no) (do_not_autoplace no) (effects (font (size 1.27 1.27)) (justify left)))
  (property "Datasheet" "https://sensirion.com/media/documents/33FD6951/624C4357/Datasheet_SHT4x.pdf" (at 243.84 118.11 0) (hide yes) (show_name no) (do_not_autoplace no) (effects (font (size 1.27 1.27)) (justify left)))
  (property "Description" "Digital Humidity and Temperature Sensor, ±1%RH, ±0.1°C, I2C, 1.08-3.6V, 16bit, DFN-4" (at 240.03 109.22 0) (hide yes) (show_name no) (do_not_autoplace no) (effects (font (size 1.27 1.27))))
  (pin "3")
  (pin "1")
  (pin "2")
  (pin "4"))
 (symbol
  (lib_id "Device:R")
  (at 48.26 63.5 90)
  (unit 1)
  (body_style 1)
  (exclude_from_sim no)
  (in_bom yes)
  (on_board yes)
  (in_pos_files yes)
  (dnp no)
  (property "Reference" "R6" (at 45.212 58.674 0) (show_name no) (do_not_autoplace no) (effects (font (size 1.27 1.27)) (justify left)))
  (property "Value" "10kΩ" (at 48.514 61.468 0) (show_name no) (do_not_autoplace no) (effects (font (size 1.27 1.27)) (justify left)))
  (property "Footprint" "" (at 48.26 65.278 90) (hide yes) (show_name no) (do_not_autoplace no) (effects (font (size 1.27 1.27))))
  (property "Datasheet" "" (at 48.26 63.5 0) (hide yes) (show_name no) (do_not_autoplace no) (effects (font (size 1.27 1.27))))
  (property "Description" "Resistor" (at 48.26 63.5 0) (hide yes) (show_name no) (do_not_autoplace no) (effects (font (size 1.27 1.27))))
  (pin "1")
  (pin "2"))
 (symbol
  (lib_id "SGP41-D-R4:SGP41-D-R4")
  (at 78.74 55.88 0)
  (unit 1)
  (body_style 1)
  (exclude_from_sim no)
  (in_bom yes)
  (on_board yes)
  (in_pos_files yes)
  (dnp no)
  (fields_autoplaced yes)
  (property "Reference" "U1" (at 78.74 40.64 0) (show_name no) (do_not_autoplace no) (effects (font (size 1.27 1.27))))
  (property "Value" "SGP41-D-R4" (at 78.74 43.18 0) (show_name no) (do_not_autoplace no) (effects (font (size 1.27 1.27))))
  (property "Footprint" "SGP41-D-R4:XDCR_SGP41-D-R4" (at 78.74 55.88 0) (hide yes) (show_name no) (do_not_autoplace no) (effects (font (size 1.27 1.27)) (justify bottom)))
  (property "Datasheet" "" (at 78.74 55.88 0) (hide yes) (show_name no) (do_not_autoplace no) (effects (font (size 1.27 1.27))))
  (property "Description" "Air Quality Sensor VOC and NOx Gas Sensor 3.3V 6-Pin DFN EP" (at 78.74 55.88 0) (hide yes) (show_name no) (do_not_autoplace no) (effects (font (size 1.27 1.27)) (justify bottom)))
  (property "MF" "Sensirion" (at 78.74 55.88 0) (hide yes) (show_name no) (do_not_autoplace no) (effects (font (size 1.27 1.27)) (justify bottom)))
  (property "MAXIMUM_PACKAGE_HEIGHT" "0.95 mm" (at 78.74 55.88 0) (hide yes) (show_name no) (do_not_autoplace no) (effects (font (size 1.27 1.27)) (justify bottom)))
  (property "Package" "None" (at 78.74 55.88 0) (hide yes) (show_name no) (do_not_autoplace no) (effects (font (size 1.27 1.27)) (justify bottom)))
  (property "Price" "None" (at 78.74 55.88 0) (hide yes) (show_name no) (do_not_autoplace no) (effects (font (size 1.27 1.27)) (justify bottom)))
  (property "Check_prices" "https://www.snapeda.com/parts/SGP41-D-R4/Sensirion/view-part/?ref=eda" (at 78.74 55.88 0) (hide yes) (show_name no) (do_not_autoplace no) (effects (font (size 1.27 1.27)) (justify bottom)))
  (property "STANDARD" "Manufacturer Recommendations" (at 78.74 55.88 0) (hide yes) (show_name no) (do_not_autoplace no) (effects (font (size 1.27 1.27)) (justify bottom)))
  (property "PARTREV" "1.0" (at 78.74 55.88 0) (hide yes) (show_name no) (do_not_autoplace no) (effects (font (size 1.27 1.27)) (justify bottom)))
  (property "SnapEDA_Link" "https://www.snapeda.com/parts/SGP41-D-R4/Sensirion/view-part/?ref=snap" (at 78.74 55.88 0) (hide yes) (show_name no) (do_not_autoplace no) (effects (font (size 1.27 1.27)) (justify bottom)))
  (property "MP" "SGP41-D-R4" (at 78.74 55.88 0) (hide yes) (show_name no) (do_not_autoplace no) (effects (font (size 1.27 1.27)) (justify bottom)))
  (property "Availability" "In Stock" (at 78.74 55.88 0) (hide yes) (show_name no) (do_not_autoplace no) (effects (font (size 1.27 1.27)) (justify bottom)))
  (property "MANUFACTURER" "Sensirion" (at 78.74 55.88 0) (hide yes) (show_name no) (do_not_autoplace no) (effects (font (size 1.27 1.27)) (justify bottom)))
  (pin "3")
  (pin "1")
  (pin "2")
  (pin "7")
  (pin "4")
  (pin "5")
  (pin "6"))
 (symbol
  (lib_id "Device:C")
  (at 241.3 54.61 180)
  (unit 1)
  (body_style 1)
  (exclude_from_sim no)
  (in_bom yes)
  (on_board yes)
  (in_pos_files yes)
  (dnp no)
  (fields_autoplaced yes)
  (property "Reference" "C4" (at 245.11 53.3399 0) (show_name no) (do_not_autoplace no) (effects (font (size 1.27 1.27)) (justify right)))
  (property "Value" "100 nF" (at 245.11 55.8799 0) (show_name no) (do_not_autoplace no) (effects (font (size 1.27 1.27)) (justify right)))
  (property "Footprint" "" (at 240.3348 50.8 0) (hide yes) (show_name no) (do_not_autoplace no) (effects (font (size 1.27 1.27))))
  (property "Datasheet" "" (at 241.3 54.61 0) (hide yes) (show_name no) (do_not_autoplace no) (effects (font (size 1.27 1.27))))
  (property "Description" "Unpolarized capacitor" (at 241.3 54.61 0) (hide yes) (show_name no) (do_not_autoplace no) (effects (font (size 1.27 1.27))))
  (pin "1")
  (pin "2"))
 (symbol
  (lib_id "Device:R")
  (at 109.22 48.26 90)
  (unit 1)
  (body_style 1)
  (exclude_from_sim no)
  (in_bom yes)
  (on_board yes)
  (in_pos_files yes)
  (dnp no)
  (property "Reference" "R1" (at 107.696 44.196 90) (show_name no) (do_not_autoplace no) (effects (font (size 1.27 1.27))))
  (property "Value" "100 Ω" (at 112.522 43.942 90) (show_name no) (do_not_autoplace no) (effects (font (size 1.27 1.27))))
  (property "Footprint" "" (at 109.22 50.038 90) (hide yes) (show_name no) (do_not_autoplace no) (effects (font (size 1.27 1.27))))
  (property "Datasheet" "" (at 109.22 48.26 0) (hide yes) (show_name no) (do_not_autoplace no) (effects (font (size 1.27 1.27))))
  (property "Description" "Resistor" (at 109.22 48.26 0) (hide yes) (show_name no) (do_not_autoplace no) (effects (font (size 1.27 1.27))))
  (pin "1")
  (pin "2"))
 (symbol
  (lib_id "CropSentry_Library:Board")
  (at 82.55 146.05 0)
  (unit 1)
  (body_style 1)
  (exclude_from_sim no)
  (in_bom yes)
  (on_board yes)
  (in_pos_files yes)
  (dnp no)
  (fields_autoplaced yes)
  (property "Reference" "U4" (at 106.68 153.6699 0) (show_name no) (do_not_autoplace no) (effects (font (size 1.27 1.27)) (justify left)))
  (property "Value" "" (at 82.55 146.05 0) (show_name no) (do_not_autoplace no) (effects (font (size 1.27 1.27))))
  (property "Footprint" "" (at 82.55 146.05 0) (hide yes) (show_name no) (do_not_autoplace no) (effects (font (size 1.27 1.27))))
  (property "Datasheet" "" (at 82.55 146.05 0) (hide yes) (show_name no) (do_not_autoplace no) (effects (font (size 1.27 1.27))))
  (property "Description" "" (at 82.55 146.05 0) (hide yes) (show_name no) (do_not_autoplace no) (effects (font (size 1.27 1.27))))
  (pin "")
  (pin "")
  (pin "")
  (pin "")
  (pin "")
  (pin "")
  (pin "")
  (pin "")
  (pin "")
  (pin "")
  (pin "")
  (pin "")
  (pin "")
  (pin "")
  (pin "")
  (pin "")
  (pin "")
  (pin "")
  (pin "")
  (pin "")
  (pin "")
  (pin "")
  (pin "")
  (pin "")
  (pin "")
  (pin "")
  (pin "")
  (pin "")
  (pin "")
  (pin "")
  (pin "")
  (pin "")
  (pin "")
  (pin "")
  (pin "")
  (pin ""))
 (symbol
  (lib_id "Device:C")
  (at 99.06 54.61 180)
  (unit 1)
  (body_style 1)
  (exclude_from_sim no)
  (in_bom yes)
  (on_board yes)
  (in_pos_files yes)
  (dnp no)
  (property "Reference" "C5" (at 103.124 51.562 0) (show_name no) (do_not_autoplace no) (effects (font (size 1.27 1.27)) (justify left)))
  (property "Value" "1 µF" (at 108.712 56.896 0) (show_name no) (do_not_autoplace no) (effects (font (size 1.27 1.27)) (justify left)))
  (property "Footprint" "Capacitor_SMD:C_0805_2012Metric" (at 98.0948 50.8 0) (hide yes) (show_name no) (do_not_autoplace no) (effects (font (size 1.27 1.27))))
  (property "Datasheet" "" (at 99.06 54.61 0) (hide yes) (show_name no) (do_not_autoplace no) (effects (font (size 1.27 1.27))))
  (property "Description" "Unpolarized capacitor" (at 99.06 54.61 0) (hide yes) (show_name no) (do_not_autoplace no) (effects (font (size 1.27 1.27))))
  (pin "1")
  (pin "2"))
 (symbol
  (lib_id "Device:R")
  (at 226.06 119.38 90)
  (unit 1)
  (body_style 1)
  (exclude_from_sim no)
  (in_bom yes)
  (on_board yes)
  (in_pos_files yes)
  (dnp no)
  (property "Reference" "R2" (at 225.806 117.094 90) (show_name no) (do_not_autoplace no) (effects (font (size 1.27 1.27))))
  (property "Value" "10k" (at 226.06 115.57 90) (show_name no) (do_not_autoplace no) (effects (font (size 1.27 1.27))))
  (property "Footprint" "" (at 226.06 121.158 90) (hide yes) (show_name no) (do_not_autoplace no) (effects (font (size 1.27 1.27))))
  (property "Datasheet" "" (at 226.06 119.38 0) (hide yes) (show_name no) (do_not_autoplace no) (effects (font (size 1.27 1.27))))
  (property "Description" "Resistor" (at 226.06 119.38 0) (hide yes) (show_name no) (do_not_autoplace no) (effects (font (size 1.27 1.27))))
  (pin "2")
  (pin "1"))
 (symbol
  (lib_id "power:PWR_FLAG")
  (at 100.33 139.7 0)
  (unit 1)
  (body_style 1)
  (exclude_from_sim no)
  (in_bom yes)
  (on_board yes)
  (in_pos_files yes)
  (dnp no)
  (fields_autoplaced yes)
  (property "Reference" "#FLG01" (at 100.33 137.795 0) (hide yes) (show_name no) (do_not_autoplace no) (effects (font (size 1.27 1.27))))
  (property "Value" "PWR_FLAG" (at 100.33 134.62 0) (show_name no) (do_not_autoplace no) (effects (font (size 1.27 1.27))))
  (property "Footprint" "" (at 100.33 139.7 0) (hide yes) (show_name no) (do_not_autoplace no) (effects (font (size 1.27 1.27))))
  (property "Datasheet" "" (at 100.33 139.7 0) (hide yes) (show_name no) (do_not_autoplace no) (effects (font (size 1.27 1.27))))
  (property "Description" "Special symbol for telling ERC where power comes from" (at 100.33 139.7 0) (hide yes) (show_name no) (do_not_autoplace no) (effects (font (size 1.27 1.27))))
  (pin "1"))
 (symbol
  (lib_id "Device:C")
  (at 259.08 110.49 180)
  (unit 1)
  (body_style 1)
  (exclude_from_sim no)
  (in_bom yes)
  (on_board yes)
  (in_pos_files yes)
  (dnp no)
  (fields_autoplaced yes)
  (property "Reference" "C2" (at 262.89 109.2199 0) (show_name no) (do_not_autoplace no) (effects (font (size 1.27 1.27)) (justify right)))
  (property "Value" "100 nF" (at 262.89 111.7599 0) (show_name no) (do_not_autoplace no) (effects (font (size 1.27 1.27)) (justify right)))
  (property "Footprint" "" (at 258.1148 106.68 0) (hide yes) (show_name no) (do_not_autoplace no) (effects (font (size 1.27 1.27))))
  (property "Datasheet" "" (at 259.08 110.49 0) (hide yes) (show_name no) (do_not_autoplace no) (effects (font (size 1.27 1.27))))
  (property "Description" "Unpolarized capacitor" (at 259.08 110.49 0) (hide yes) (show_name no) (do_not_autoplace no) (effects (font (size 1.27 1.27))))
  (pin "2")
  (pin "1"))
 (symbol
  (lib_id "CropSentry_Library:Plant_Water_Sensor")
  (at 71.12 97.79 270)
  (unit 1)
  (body_style 1)
  (exclude_from_sim no)
  (in_bom yes)
  (on_board yes)
  (in_pos_files yes)
  (dnp no)
  (fields_autoplaced yes)
  (property "Reference" "U5" (at 76.2 99.0599 90) (show_name no) (do_not_autoplace no) (effects (font (size 1.27 1.27)) (justify left)))
  (property "Value" "" (at 71.12 97.79 0) (show_name no) (do_not_autoplace no) (effects (font (size 1.27 1.27))))
  (property "Footprint" "" (at 71.12 97.79 0) (hide yes) (show_name no) (do_not_autoplace no) (effects (font (size 1.27 1.27))))
  (property "Datasheet" "" (at 71.12 97.79 0) (hide yes) (show_name no) (do_not_autoplace no) (effects (font (size 1.27 1.27))))
  (property "Description" "" (at 71.12 97.79 0) (hide yes) (show_name no) (do_not_autoplace no) (effects (font (size 1.27 1.27))))
  (pin "")
  (pin "")
  (pin ""))
 (sheet_instances
  (path ""
   (page "1")))
 (embedded_fonts no))
